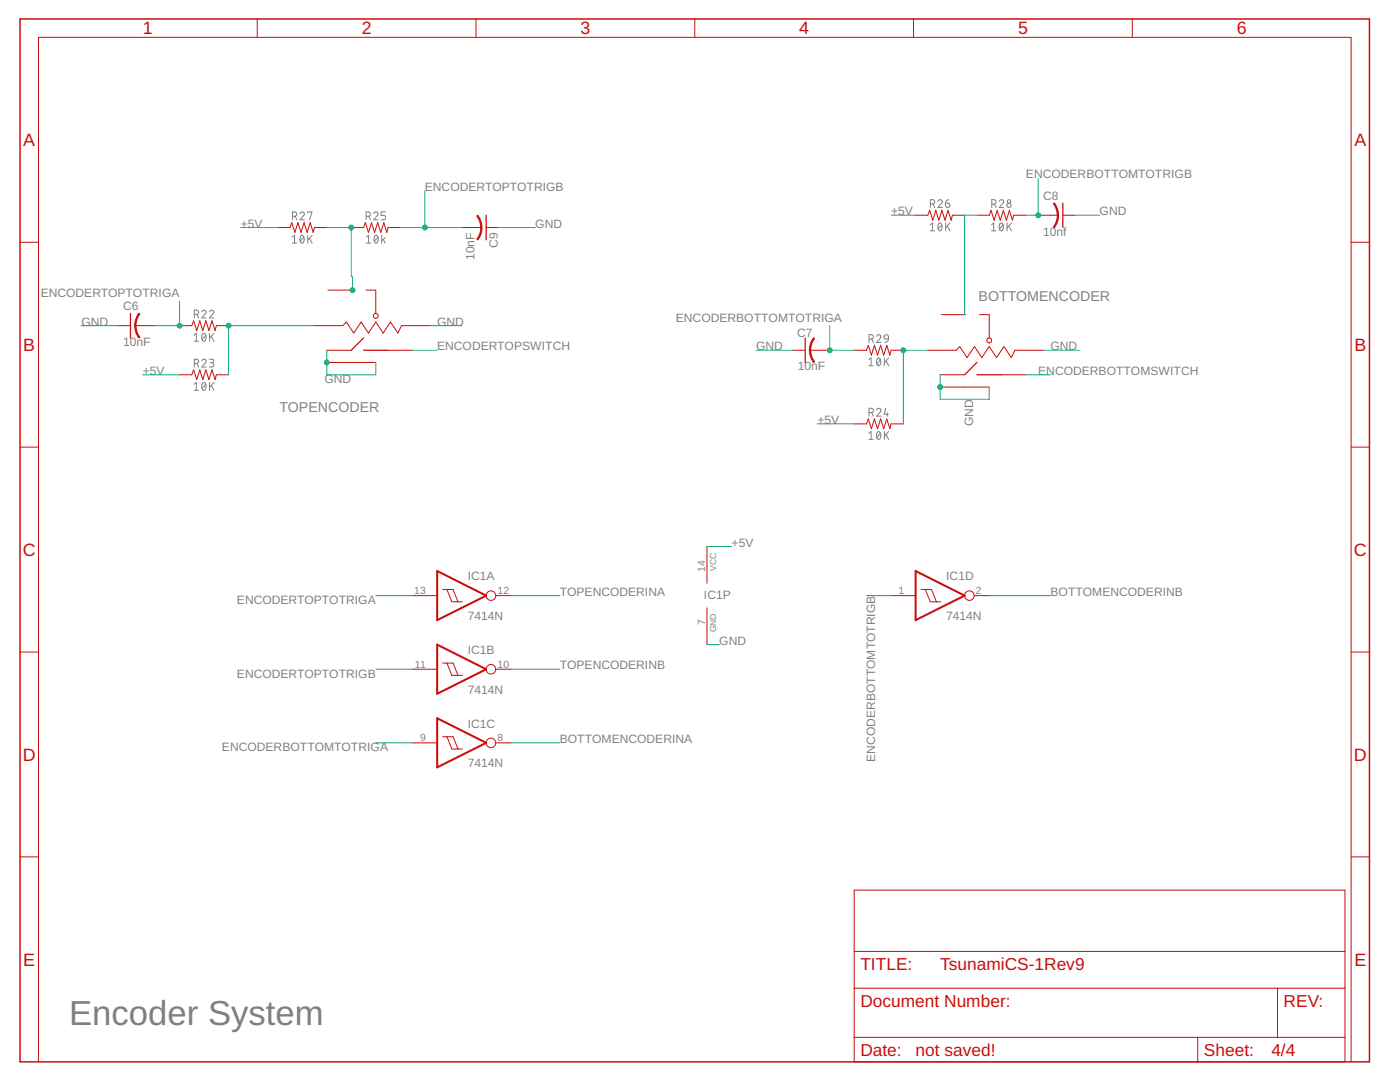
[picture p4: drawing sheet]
<svg xmlns="http://www.w3.org/2000/svg" width="279mm" height="216mm" viewBox="0 0 279 216" stroke-linecap="round" stroke-linejoin="round" font-family="sans-serif">
<g fill="none" stroke="#808080" stroke-width=".2">
<path d="M189.4 39.8l-.4 .2-.3 .5M58.3 48.5h.9M58.3 47.3l.5-.4v1.6M58.4 43.2h.4a.43 .43 0 0 0 .4-.5 .43 .43 0 0 0-.4-.4h-.4v1.6M58.9 43.2l.3 .7M59.9 42.6a.43 .43 0 0 1 .6-.3 .43 .43 0 0 1 .1 .7l-.7 .9h.8M60 47.1l.3-.2a.94 .94 0 0 1 0 1.6 .99 .99 0 0 1-.3-1.4zM60.6 47.3l-.7 .9M61.4 42.5v-.2h.9l-.5 1.6M61.4 46.9v1.6M61.8 47.6l.5 .9M62.3 46.9l-.9 1"/>
<path d="M73.1 43.2h.4a.43 .43 0 0 0 .4-.5 .43 .43 0 0 0-.4-.4h-.4v1.6M73.1 47.3l.5-.4v1.6M73.1 48.5h.9M73.6 43.2l.3 .7M74.6 42.6a.43 .43 0 0 1 .6-.3 .43 .43 0 0 1 .1 .7l-.7 .9h.8M74.8 47.1l.3-.2a.91 .91 0 0 1 0 1.6 .97 .97 0 0 1-.3-1.4zM75.4 47.3l-.7 .9M76.2 46.9v1.6M76.5 47.8l.4 .7M76.9 47.5l-.7 .5M76.9 42.3h-.8v.7h.5a.44 .44 0 0 1 .4 .4 .44 .44 0 0 1-.4 .5h-.5M185.7 44.9l.4-.4v1.6"/>
<path d="M185.7 46.1h.8M185.7 40.7h.4a.44 .44 0 0 0 .5-.4 .44 .44 0 0 0-.5-.5h-.4v1.6M186.2 40.7l.4 .7M187.2 40.2a.43 .43 0 0 1 .6-.3 .43 .43 0 0 1 .1 .6l-.7 .9h.8M187.3 44.6l.3-.1a.91 .91 0 0 1 0 1.6 .97 .97 0 0 1-.3-1.5zM187.9 44.9l-.7 .8M188.7 40.5h.5a.44 .44 0 0 1 .4 .5 .44 .44 0 0 1-.5 .4 .44 .44 0 0 1-.4-.4zM188.7 44.5v1.6M189.1 45.1l.5 1M189.6 44.5l-.9 .9M197.9 46.1h.9M197.9 44.9l.4-.4v1.6"/>
<path d="M197.9 40.7h.5a.44 .44 0 0 0 .4-.4 .44 .44 0 0 0-.4-.5h-.5v1.6M198.4 40.7l.4 .7M199.4 40.2a.42 .42 0 0 1 .6-.3 .42 .42 0 0 1 .2 .6l-.8 .9h.9M199.6 44.6l.2-.1a.94 .94 0 0 1 0 1.6 .99 .99 0 0 1-.2-1.5zM200.2 44.9l-.7 .8M201 44.5v1.6M201.3 45.1l.5 1M201.8 44.5l-.8 .9M38.8 66.9l.4-.4v1.6M38.8 76.7l.4-.4v1.6M38.8 68.1h.8M38.8 77.9h.8"/>
<path d="M38.8 62.7h.4a.43 .43 0 0 0 .5-.4 .43 .43 0 0 0-.5-.4h-.4v1.5M38.8 72.5h.4a.43 .43 0 0 0 .5-.4 .43 .43 0 0 0-.5-.4h-.4v1.5M39.3 62.7l.4 .7M39.3 72.5l.4 .7M40.3 62.2a.43 .43 0 0 1 .6-.3 .43 .43 0 0 1 .1 .7l-.7 .8h.8M40.3 72a.43 .43 0 0 1 .6-.3 .43 .43 0 0 1 .1 .7l-.7 .8h.8M40.4 66.6l.3-.1a.91 .91 0 0 1 0 1.6 .97 .97 0 0 1-.3-1.5zM40.4 76.4l.3-.1a.91 .91 0 0 1 0 1.6 .99 .99 0 0 1-.3-1.5zM41 66.9l-.7 .9M41 76.7l-.7 .8M41.8 62.2a.43 .43 0 0 1 .6-.3 .43 .43 0 0 1 .1 .7l-.7 .8h.9M41.8 71.7h.7l.2 .2-.2 .4-.5 .1"/>
<path d="M41.8 66.5v1.6M41.8 76.3v1.6M42.2 67.1l.5 1M42.2 76.9l.5 1M42.2 72.4a.43 .43 0 0 1 .5 .4 .43 .43 0 0 1-.5 .4h-.4M42.7 66.5l-.9 1M42.7 76.3l-.9 1M173.4 71.8l.4-.4v1.6M173.4 73h.9M173.4 67.6h.5a.43 .43 0 0 0 .4-.4 .43 .43 0 0 0-.4-.4h-.5v1.5M174 67.6l.3 .7M174.9 67.1a.43 .43 0 0 1 .7-.3 .43 .43 0 0 1 .1 .7l-.8 .8h.9"/>
<path d="M175.1 71.5l.2-.1a.91 .91 0 0 1 0 1.6 .97 .97 0 0 1-.2-1.5zM175.7 71.8l-.7 .8M176.5 71.4v1.6M176.6 66.9l.3-.1 .3 .1 .1 .7-.7-.1-.2-.3zM176.8 72l.6 1M177.3 67.6l-.3 .6-.4 .1M177.4 71.4l-.9 1M173.4 86.5l.4-.4v1.6M173.4 87.7h.9M173.4 82.3h.5a.43 .43 0 0 0 .4-.4 .43 .43 0 0 0-.4-.4h-.5v1.5M174 82.3l.3 .7M174.9 81.8a.43 .43 0 0 1 .7-.3 .43 .43 0 0 1 .1 .7l-.8 .8h.9"/>
<path d="M175.1 86.2l.2-.1a.91 .91 0 0 1 0 1.6 .97 .97 0 0 1-.2-1.5zM175.7 86.5l-.7 .8M176.5 86.1v1.6M176.8 81.5l-.4 1.2h.9M176.8 86.7l.6 1M177.1 82.3v.7M177.4 86.1l-.9 1"/>
<circle cx="201.4" cy="40.2" r=".35"/>
<circle cx="201.4" cy="41" r=".43"/>
</g>
<g fill="none" stroke="#c90d0c" stroke-width=".2">
<path d="M51.3 3.8v3.7M95 3.8v3.7M138.7 3.8v3.7M182.3 3.8v3.7M226 3.8v3.7M4 48.3h3.7M55.4 45.4h2.5l.3-1 .6 2 .7-2 .6 2 .6-2 .6 2 .6-2 .6 2 .3-1h2.4M65.4 57.9h5M70.1 45.4h2.5l.3-1 .6 2 .6-2 .7 2 .6-2 .6 2 .6-2 .6 2 .2-1h2.5M73 57.9h2v4.6M92.1 45.4h4M97 45.4h2.5"/>
<path d="M182.7 42.9h2.5l.3-.9 .7 1.9 .6-1.9 .6 1.9 .6-1.9 .6 1.9 .6-1.9 .6 1.9 .3-1h2.4M195 42.9h2.4l.4-.9 .6 1.9 .6-1.9 .6 1.9 .6-1.9 .7 1.9 .5-1.9 .7 1.9 .2-1h2.5M207.2 42.9h3.9M212.1 42.9h2.4M269.6 48.3h3.7M23.6 65h2.4M27 65h3.9M35.8 65h2.5l.4-1 .6 2 .6-2 .6 2 .6-2 .6 2 .6-2 .6 2 .3-1h2.4M35.8 74.8h2.5l.4-1 .6 2 .6-2 .6 2 .6-2 .6 2 .6-2 .6 2 .3-1h2.4M62.8 65h5.6l.7-.7 1.5 2.2 1.5-2.2 1.4 2.2 1.5-2.2 1.5 2.2 1.4-2.2 1.5 2.2 .7-1.5h5.7M65.2 69.9h4.9M65.2 72.3h9.8"/>
<path d="M77.4 69.9h4.9M158.2 69.9h2.5M161.7 69.9h3.9M170.5 69.9h2.4l.4-1 .6 2 .6-2 .6 2 .6-2 .7 2 .6-2 .6 2 .2-1h2.5M185.2 69.9h5.6l.7-.7 1.5 2.2 1.5-2.2 1.4 2.2 1.5-2.2 1.5 2.2 1.4-2.2 1.5 2.2 .8-1.5h5.6M187.6 74.8h4.9M187.6 77.2h9.8M187.9 62.8h4.9M195.5 62.8h1.9v4.6M199.9 74.8h4.9M4 89.2h3.7M170.5 84.6h2.4l.4-1 .6 2 .6-2 .6 2 .6-2 .7 2 .6-2 .6 2 .2-1h2.5"/>
<path d="M269.6 89.2h3.7M82.3 118.9h4.9M88.3 117.6h2.1l1 2.5M89.2 117.6l1 2.5h2.1M99 118.9h2.9M141.1 109.1v7.3M177.8 118.9h4.9M183.8 117.6h2.1l1 2.5M184.7 117.6l1 2.5h2M194.4 118.9h3M4 130.1h3.7M82.3 133.5h4.9"/>
<path d="M88.3 132.3h2.1l1 2.5M89.2 132.3l1 2.5h2.1M99 133.5h2.9M141.1 121.3v7.3M269.6 130.1h3.7M82.3 148.2h4.9M88.3 147h2.1l1 2.5M89.2 147l1 2.5h2.1M99 148.2h2.9M4 171h3.7M170.5 177.6h97.9v34.3h-97.9zM269.6 171h3.7"/>
<path d="M170.5 197.2h97.9M170.5 189.8h97.9M255 197.2v9.8M7.7 211.9v-204.4h261.9v204.4M170.5 207h97.9M239 207v4.9"/>
<circle cx="75" cy="63" r=".48"/>
<circle cx="197.4" cy="67.9" r=".49"/>
<circle cx="98" cy="118.9" r=".95"/>
<circle cx="193.5" cy="118.9" r=".95"/>
<circle cx="98" cy="133.5" r=".95"/>
<circle cx="98" cy="148.2" r=".95"/>
</g>
<path d="M97 42.9v5M212.1 40.5v4.9M26 62.5v4.9M72.6 67.4l-2.5 2.5M72.6 69.9h4.8M160.7 67.4v4.9M195 72.3l-2.5 2.5M195 74.8h4.9" fill="none" stroke="#c90d0c" stroke-width=".25"/>
<g fill="#c90d0c" stroke="#c90d0c" stroke-width=".2">
<path d="M27.7 62.5l.2 .2-.5 .8-.3 1.5h-.2l.2-1.3z" fill-rule="evenodd"/>
<path d="M26.9 65h.2l.2 1 .6 1.3-.2 .1-.6-1.1z" fill-rule="evenodd"/>
<path d="M162.4 67.4l.2 .2-.7 1.3-.1 1h-.3l.2-1.3z" fill-rule="evenodd"/>
<path d="M161.5 69.9h.3l.3 1.4 .5 .9-.2 .1-.6-1.1z" fill-rule="evenodd"/>
<path d="M211 42.9h.3l-.1 .9-.8 1.6-.2-.1 .7-1.4z" fill-rule="evenodd"/>
<path d="M210.2 40.6l.2-.1 .4 .7 .4 1v.7h-.2l-.3-1.4z" fill-rule="evenodd"/>
<path d="M95.9 45.4h.3l-.1 .8-.3 1-.5 .7-.2-.2 .7-1.3z" fill-rule="evenodd"/>
<path d="M95.1 43.1l.3-.2 .4 .7 .3 1 .1 .8h-.3l-.2-1.4z" fill-rule="evenodd"/>
</g>
<path d="M87.2 113.9l9.8 5-9.8 4.8zM182.7 113.9l9.8 5-9.8 4.8zM87.2 128.6l9.8 4.9-9.8 4.9zM87.2 143.3l9.8 4.9-9.8 4.9z" fill="none" stroke="#c90d0c" stroke-width=".4"/>
<path d="M4 3.8h269.3v208.1h-269.3z" fill="none" stroke="#c90d0c" stroke-width=".3"/>
<g fill="none" stroke="#0dab76" stroke-width=".2">
<path d="M84.8 38.1v7.3M207.2 35.6v7.3h-2.4M48.1 45.4h7.3M65.2 45.4h4.9v9.8h.3v2.7h-.3M79.9 45.4h12.2M99.5 45.4h7.3M177.8 42.9h4.9M195 42.9h-2.5v19.9h.3M214.5 42.9h5M16.2 65h7.4M28.5 74.8h7.3M35.8 60.1v4.9h-4.9"/>
<path d="M62.8 65h-17.2v9.8M65.2 69.9v4.9h9.8v-2.5M82.3 69.9h4.9M85.8 65h6.3M150.9 69.9h7.3M165.6 65v4.9h4.9M185.2 69.9h-4.9v14.7M187.6 74.8v4.9h9.8v-2.5M204.8 74.8h4.9M208.2 69.9h7.3M163.1 84.6h7.4M75 118.9h7.3"/>
<path d="M101.9 118.9h9.8M141.1 109.1h4.9M172.9 118.9h4.9M197.4 118.9h12.3M75 133.5h7.3M101.9 133.5h9.8M141.1 128.6h2.5M75 148.2h7.3M101.9 148.2h9.8"/>
</g>
<g fill="#0dab76" stroke="#0dab76" stroke-width=".2">
<circle cx="187.6" cy="77.2" r=".49"/>
<circle cx="65.2" cy="72.3" r=".49"/>
<circle cx="35.8" cy="65" r=".49"/>
<circle cx="45.6" cy="65" r=".49"/>
<circle cx="84.8" cy="45.4" r=".49"/>
<circle cx="180.3" cy="69.9" r=".49"/>
<circle cx="207.2" cy="42.9" r=".49"/>
<circle cx="165.6" cy="69.9" r=".49"/>
<circle cx="70.4" cy="57.9" r=".49"/>
<circle cx="70.1" cy="45.4" r=".49"/>
</g>
<text font-size="6.9" fill="#808080" x="13.8" y="204.5">Encoder System</text>
<g font-size="3.6" fill="#c90d0c">
<text x="28.5" y="6.9">1</text>
<text x="72.2" y="6.9">2</text>
<text x="115.9" y="6.9">3</text>
<text x="159.5" y="6.9">4</text>
<text x="203.2" y="6.9">5</text>
<text x="246.8" y="6.9">6</text>
<text x="4.7" y="29.1">A</text>
<text x="270.3" y="29.1">A</text>
<text x="4.7" y="70">B</text>
<text x="270.3" y="70">B</text>
<text x="4.6" y="110.9">C</text>
<text x="270.2" y="110.9">C</text>
<text x="4.6" y="151.8">D</text>
<text x="270.2" y="151.8">D</text>
<text x="4.7" y="192.7">E</text>
<text x="270.3" y="192.7">E</text>
</g>
<g font-size="3.5" fill="#c90d0c">
<text x="171.7" y="193.5">TITLE:</text>
<text x="187.6" y="193.5">TsunamiCS-1Rev9</text>
<text x="171.7" y="200.9">Document Number:</text>
<text x="256.2" y="200.9">REV:</text>
<text x="171.7" y="210.7">Date:</text>
<text x="182.7" y="210.7">not saved!</text>
<text x="240.3" y="210.7">Sheet:</text>
<text x="253.7" y="210.7">4/4</text>
</g>
<g font-size="2.8" fill="#808080">
<text x="195.3" y="60.1">BOTTOMENCODER</text>
<text x="55.8" y="82.1">TOPENCODER</text>
</g>
<g font-size="2.4" fill="#808080">
<text x="204.8" y="35.6">ENCODERBOTTOMTOTRIGB</text>
<text x="84.8" y="38.1">ENCODERTOPTOTRIGB</text>
<text x="208.2" y="39.9">C8</text>
<text x="48.1" y="45.4">+5V</text>
<text x="106.8" y="45.4">GND</text>
<text x="177.8" y="43">+5V</text>
<text x="208.2" y="47">10nf</text>
<text x="219.4" y="43">GND</text>
<text x="94.7" y="51.9" transform="rotate(-90 94.7 51.9)">10nF</text>
<text x="99.4" y="49.4" transform="rotate(-90 99.4 49.4)">C9</text>
<text x="8.1" y="59.4">ENCODERTOPTOTRIGA</text>
<text x="16.2" y="65">GND</text>
<text x="24.6" y="61.9">C6</text>
<text x="87.2" y="65">GND</text>
<text x="134.9" y="64.3">ENCODERBOTTOMTOTRIGA</text>
<text x="24.6" y="69">10nF</text>
<text x="87.2" y="69.9">ENCODERTOPSWITCH</text>
<text x="150.9" y="69.9">GND</text>
<text x="159.1" y="67.3">C7</text>
<text x="209.7" y="69.9">GND</text>
<text x="28.5" y="74.8">+5V</text>
<text x="64.7" y="76.5">GND</text>
<text x="159.2" y="73.9">10nF</text>
<text x="207.2" y="74.8">ENCODERBOTTOMSWITCH</text>
<text x="163.1" y="84.6">+5V</text>
<text x="194.2" y="85" transform="rotate(-90 194.2 85)">GND</text>
<text x="146" y="109.1">+5V</text>
<text x="93.4" y="115.8">IC1A</text>
<text x="111.7" y="118.8">TOPENCODERINA</text>
<text x="140.5" y="119.5">IC1P</text>
<text x="188.8" y="115.8">IC1D</text>
<text x="209.7" y="118.8">BOTTOMENCODERINB</text>
<text x="47.3" y="120.6">ENCODERTOPTOTRIGA</text>
<text x="93.4" y="123.7">7414N</text>
<text x="188.8" y="123.7">7414N</text>
<text x="93.4" y="130.5">IC1B</text>
<text x="143.6" y="128.6">GND</text>
<text x="47.3" y="135.2">ENCODERTOPTOTRIGB</text>
<text x="111.7" y="133.5">TOPENCODERINB</text>
<text x="93.4" y="138.4">7414N</text>
<text x="44.3" y="149.9">ENCODERBOTTOMTOTRIGA</text>
<text x="93.4" y="145.2">IC1C</text>
<text x="111.7" y="148.2">BOTTOMENCODERINA</text>
<text x="93.4" y="153.1">7414N</text>
<text x="174.6" y="152" transform="rotate(-90 174.6 152)">ENCODERBOTTOMTOTRIGB</text>
</g>
<g font-size="2.1" fill="#808080">
<text x="82.7" y="118.5">13</text>
<text x="99.3" y="118.5">12</text>
<text x="140.8" y="114.1" transform="rotate(-90 140.8 114.1)">14</text>
<text x="179.3" y="118.5">1</text>
<text x="194.8" y="118.5">2</text>
<text x="140.8" y="124.7" transform="rotate(-90 140.8 124.7)">7</text>
<text x="82.8" y="133.2">11</text>
<text x="99.3" y="133.2">10</text>
<text x="83.8" y="147.9">9</text>
<text x="99.3" y="147.9">8</text>
</g>
<g font-size="1.7" fill="#808080">
<text x="142.9" y="113.9" transform="rotate(-90 142.9 113.9)">VCC</text>
<text x="142.9" y="126.2" transform="rotate(-90 142.9 126.2)">GND</text>
</g>
</svg>
